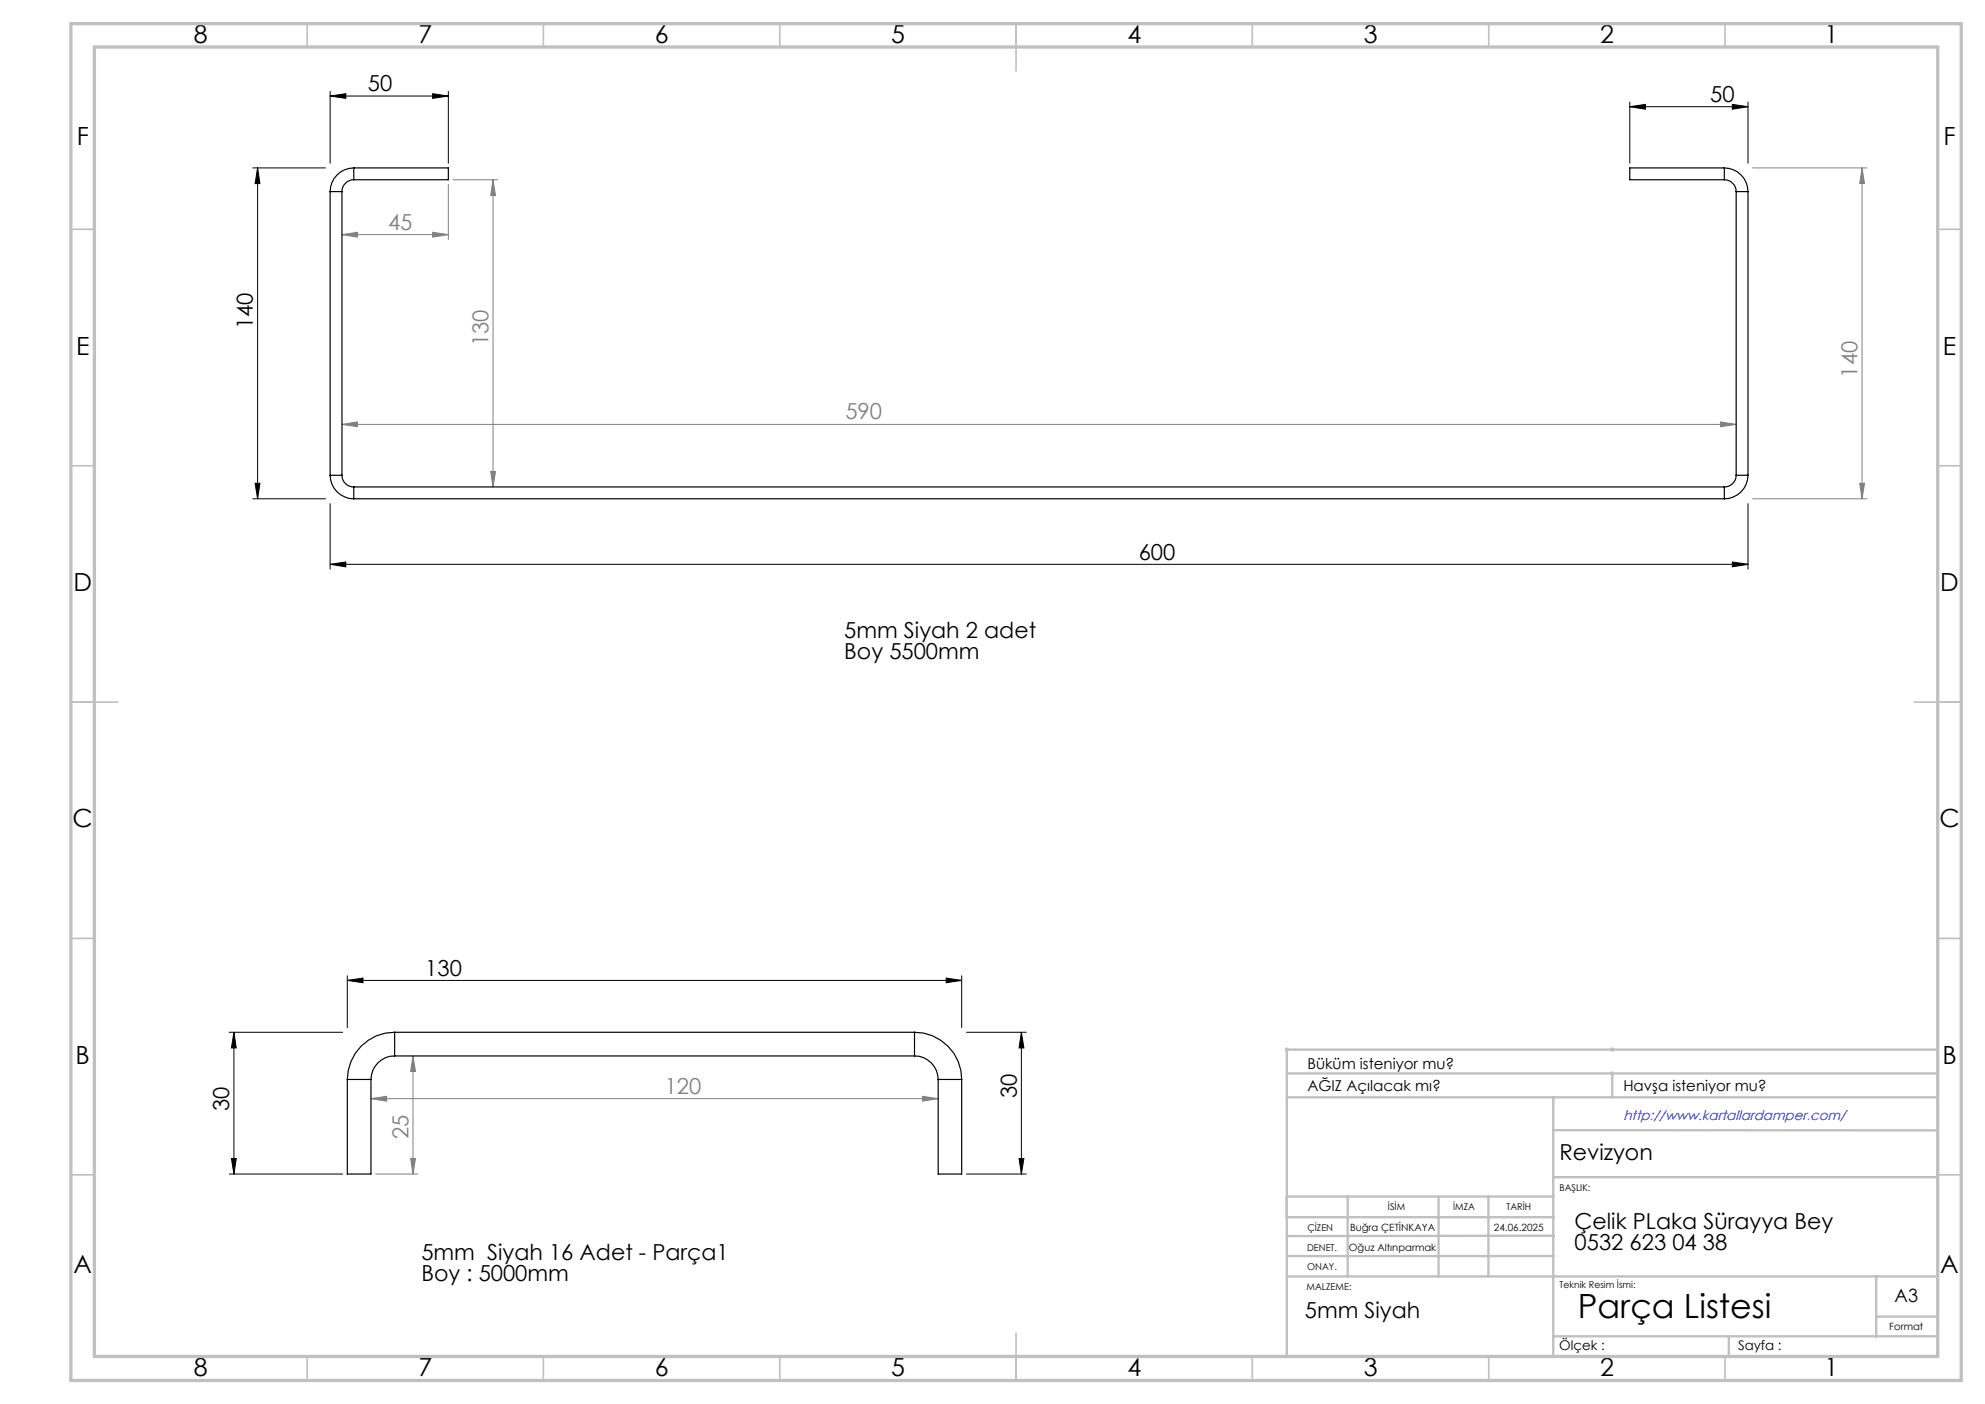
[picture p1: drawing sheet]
<svg xmlns="http://www.w3.org/2000/svg" width="420mm" height="297mm" viewBox="0 0 420 297" stroke-linecap="round" stroke-linejoin="round" font-family="sans-serif">
<path d="M271.8 222h1M271.9 221.7l.7 .7M272.3 221.5v1M272.6 221.7l-.7 .7M340.6 227.1h1M340.6 222h1M340.8 226.7l.7 .7M340.8 221.7l.7 .7M341.1 221.5v1M341.1 226.6v1M341.5 226.7l-.7 .7M341.5 221.7l-.7 .7" fill="none" stroke="#c0c0c0" stroke-width=".21"/>
<g fill="none" stroke="#000" stroke-width=".21">
<path d="M69.8 19.3v15.2M91.5 19.8l3.4 .5-3.4 .5zM94.9 19.3v15.2M53.5 35.5h15.4M54.5 35.5l.5 3.3h-1zM54.5 35.5v70M69.8 20.3l3.4-.5v1zM69.8 20.3h25.1M344.8 22.6l3.4-.5v1zM344.8 21.6v12.9M344.8 22.6h25.1M366.5 22.1l3.4 .5-3.4 .5z"/>
<path d="M369.9 21.6v12.9M53.5 105.5h15.4M54 102.2h1l-.5 3.3zM69.9 119.4l3.3-.5v1zM69.9 106.5v13.9M69.9 119.4h300M366.5 118.9l3.4 .5-3.4 .5zM369.9 106.5v13.9M48.5 218.4h24M49.5 218.4v30M49.5 218.4l.5 3.3h-1zM73.5 207.4l3.3-.5v1z"/>
<path d="M73.5 206.4v11M73.5 207.4h130M200.2 206.9l3.3 .5-3.3 .5zM203.5 206.4v11M204.5 218.4h12.6M216.1 218.4l.5 3.3h-1zM216.1 218.4v30M48.5 248.4h24M49 245.1h1l-.5 3.3zM204.5 248.4h12.6M215.6 245.1h1l-.5 3.3z"/>
</g>
<g fill="none" stroke="#808080" stroke-width=".21">
<path d="M94.9 39v11.7M95.8 38h9.5M104.3 38l.5 3.3h-1zM104.3 38v65M370.8 35.5h24.2M394 35.5v70M394 35.5l.5 3.3h-1zM72.4 49.6l3.2-.5v1.1zM72.4 49.6h22.5M91.5 49.1l3.4 .5-3.4 .6zM72.4 89.8l3.2-.6v1.1zM72.4 89.8h294.9"/>
<path d="M103.8 99.7h1l-.5 3.3zM364 89.2l3.3 .6-3.3 .5zM370.8 105.5h24.2M393.5 102.2h1l-.5 3.3zM78.5 232.4l3.3-.5v1zM78.5 232.4h120M87.4 223.4l.5 3.3h-1zM87.4 223.4v25M195.2 231.9l3.3 .5-3.3 .5zM79.5 248.4h8.9M86.9 245.1h1l-.5 3.3z"/>
</g>
<g fill="none" stroke="#c0c0c0" stroke-width=".35">
<path d="M65 5v5M115 5v5M165 5v5M215 5v10M265 5v5M315 5v5M365 5v5M15 48.5h5M410 48.5h5M15 98.5h5M410 98.5h5M15 148.5h10"/>
<path d="M405 148.5h10M15 198.5h5M410 198.5h5M15 248.5h5M410 248.5h5M65 287v5M115 287v5M165 287v5M215 282v10M265 287v5M315 287v5M365 287v5"/>
</g>
<g fill="none" stroke="#c0c0c0" stroke-width=".5">
<path d="M272.3 232.1h137.7M272.3 227.1h137.7M328.6 239.1h81.4M328.6 232.1v54.9M341.1 227.1v5M410 222h-137.7v64.9M272.3 253.1h56.4M272.3 257.5h56.5M285.2 253.1v16.9M304.4 253.1v16.9M314.9 253.1v16.9M328.6 249h81.4"/>
<path d="M272.3 265.7h56.5M272.3 270h137.7M328.8 261.4l-56.5 .1M397 270v12.8M397 278.5h13M328.6 282.7h81.4M365.8 282.8v4.2"/>
</g>
<path d="M15 5h400v287h-400zM20 9.9h390v277h-390z" fill="none" stroke="#c0c0c0" stroke-width=".7"/>
<g fill="#000">
<path d="M91.5 19.8l3.4 .5-3.4 .5zM69.8 20.3l3.4-.5v1z"/>
<path d="M366.5 22.1l3.4 .5-3.4 .5zM344.8 22.6l3.4-.5v1z"/>
<path d="M73.5 207.4l3.3-.5v1zM200.2 206.9l3.3 .5-3.3 .5zM69.9 119.4l3.3-.5v1zM366.5 118.9l3.4 .5-3.4 .5z"/>
<path d="M216.1 218.4l.5 3.3h-1zM215.6 245.1h1l-.5 3.3zM54.5 35.5l.5 3.3h-1zM54 102.2h1l-.5 3.3z"/>
<path d="M49 245.1h1l-.5 3.3zM49.5 218.4l.5 3.3h-1z"/>
</g>
<g fill="#808080">
<path d="M78.5 232.4l3.3-.5v1zM195.2 231.9l3.3 .5-3.3 .5zM72.4 89.8l3.2-.6v1.1zM364 89.2l3.3 .6-3.3 .5z"/>
<path d="M91.5 49.1l3.4 .5-3.4 .6zM72.4 49.6l3.2-.5v1.1z"/>
<path d="M393.5 102.2h1l-.5 3.3zM394 35.5l.5 3.3h-1z"/>
<path d="M87.4 223.4l.5 3.3h-1zM86.9 245.1h1l-.5 3.3zM104.3 38l.5 3.3h-1zM103.8 99.7h1l-.5 3.3z"/>
</g>
<g fill="none" stroke="#000" stroke-width=".25">
<path d="M74.9 38a2.53 2.53 0 0 0-2.5 2.5M74.9 35.5a5.1 5.1 0 0 0-5.1 5M74.9 35.5v2.5M74.9 35.5h20v2.5h-20M364.8 38a2.53 2.53 0 0 1 2.5 2.5M364.8 35.5a5.1 5.1 0 0 1 5.1 5M364.8 35.5h-20v2.5h20M364.8 35.5v2.5M69.8 40.5h2.6M69.8 40.5v60M72.4 40.5v60M367.3 40.5h2.6"/>
<path d="M367.3 40.5v60M369.9 40.5v60M69.8 100.5a5 5 0 0 0 5.1 5M69.8 100.5h2.6M72.4 100.5a2.47 2.47 0 0 0 2.5 2.5M74.9 103v2.5M74.9 105.5h289.9M74.9 103h289.9M364.8 103v2.5M367.3 100.5a2.47 2.47 0 0 1-2.5 2.5M367.3 100.5h2.6M369.9 100.5a5 5 0 0 1-5.1 5"/>
<path d="M83.5 218.4a10 10 0 0 0-10 9.9M83.5 218.4v5M83.5 218.4h110M193.5 218.4a10 10 0 0 1 10 9.9M193.5 218.4v5M73.5 228.3h5M73.5 228.3v20.1h5v-20.1M83.5 223.4a5 5 0 0 0-5 4.9M83.5 223.4h110M193.5 223.4a5 5 0 0 1 5 4.9M198.5 228.3h5M198.5 228.3v20.1h5v-20.1"/>
</g>
<text font-size="7.1" x="333.8" y="278.7">Parça Listesi</text>
<g font-size="5.3">
<text x="41" y="9">8</text>
<text x="88.5" y="9">7</text>
<text x="138.5" y="9">6</text>
<text x="188.5" y="9">5</text>
<text x="238.5" y="9">4</text>
<text x="288.5" y="9">3</text>
<text x="338.5" y="9">2</text>
<text x="386" y="9">1</text>
<text x="16.2" y="30.7">F</text>
<text x="411.2" y="30.7">F</text>
<text x="16.1" y="75">E</text>
<text x="411.1" y="75">E</text>
<text x="15.5" y="125">D</text>
<text x="410.5" y="125">D</text>
<text x="15.4" y="175">C</text>
<text x="410.4" y="175">C</text>
<text x="16" y="225">B</text>
<text x="411" y="225">B</text>
<text x="15.5" y="269.2">A</text>
<text x="410.5" y="269.2">A</text>
<text x="41" y="291">8</text>
<text x="88.5" y="291">7</text>
<text x="138.5" y="291">6</text>
<text x="188.5" y="291">5</text>
<text x="238.5" y="291">4</text>
<text x="288.5" y="291">3</text>
<text x="338.5" y="291">2</text>
<text x="386" y="291">1</text>
</g>
<g font-size="4.7">
<text x="77.8" y="19.3">50</text>
<text x="361.9" y="21.6">50</text>
<text x="53.5" y="69.7" transform="rotate(-90 53.5 69.7)">140</text>
<text x="240.9" y="118.4">600</text>
<text x="178.6" y="134.9">5mm Siyah 2 adet</text>
<text x="178.6" y="139.4">Boy 5500mm</text>
<text x="90" y="206.4">130</text>
<text x="215.1" y="232.2" transform="rotate(-90 215.1 232.2)">30</text>
<text x="48.5" y="235" transform="rotate(-90 48.5 235)">30</text>
<text x="330" y="245.3">Revizyon</text>
<text x="333.2" y="259.9">Çelik PLaka Sürayya Bey</text>
<text x="89.2" y="266.5">5mm Siyah 16 Adet - Parça1</text>
<text x="333.2" y="264.5">0532 623 04 38</text>
<text x="89.2" y="271.1">Boy : 5000mm</text>
<text x="276.1" y="278.9">5mm Siyah</text>
</g>
<g font-size="4.7" fill="#808080">
<text x="82.1" y="48.6">45</text>
<text x="103.3" y="73.2" transform="rotate(-90 103.3 73.2)">130</text>
<text x="393" y="79.9" transform="rotate(-90 393 79.9)">140</text>
<text x="178.9" y="88.7">590</text>
<text x="140.6" y="231.4">120</text>
<text x="86.4" y="241" transform="rotate(-90 86.4 241)">25</text>
</g>
<text font-size="3.9" x="400.9" y="275.5">A3</text>
<g font-size="3.2">
<text x="276.6" y="226">Büküm isteniyor mu?</text>
<text x="276.6" y="230.9">AĞIZ Açılacak mı?</text>
<text x="343.5" y="230.9">Havşa isteniyor mu?</text>
</g>
<text font-size="2.9" fill="#00f" x="343.5" y="236.9">http://www.kartallardamper.com/</text>
<g font-size="2.8">
<text x="329.9" y="285.5">Ölçek :</text>
<text x="367.8" y="285.5">Sayfa :</text>
</g>
<g font-size="2.1">
<text x="285.6" y="260.3">Buğra ÇETİNKAYA</text>
<text x="316.1" y="260.3">24.06.2025</text>
<text x="285.4" y="264.6">Oğuz Altınparmak</text>
<text x="399.8" y="281.3">Format</text>
</g>
<g font-size="2">
<text x="330" y="251.9">BAŞLIK:</text>
<text x="293.7" y="255.9">İSİM</text>
<text x="307.5" y="255.9">İMZA</text>
<text x="318.7" y="255.9">TARİH</text>
<text x="276.6" y="260.3">ÇİZEN</text>
<text x="276.6" y="264.6">DENET.</text>
<text x="276.6" y="268.7">ONAY.</text>
<text x="276.4" y="272.9">MALZEME:</text>
<text x="330" y="272.5">Teknik Resim İsmi:</text>
</g>
</svg>
